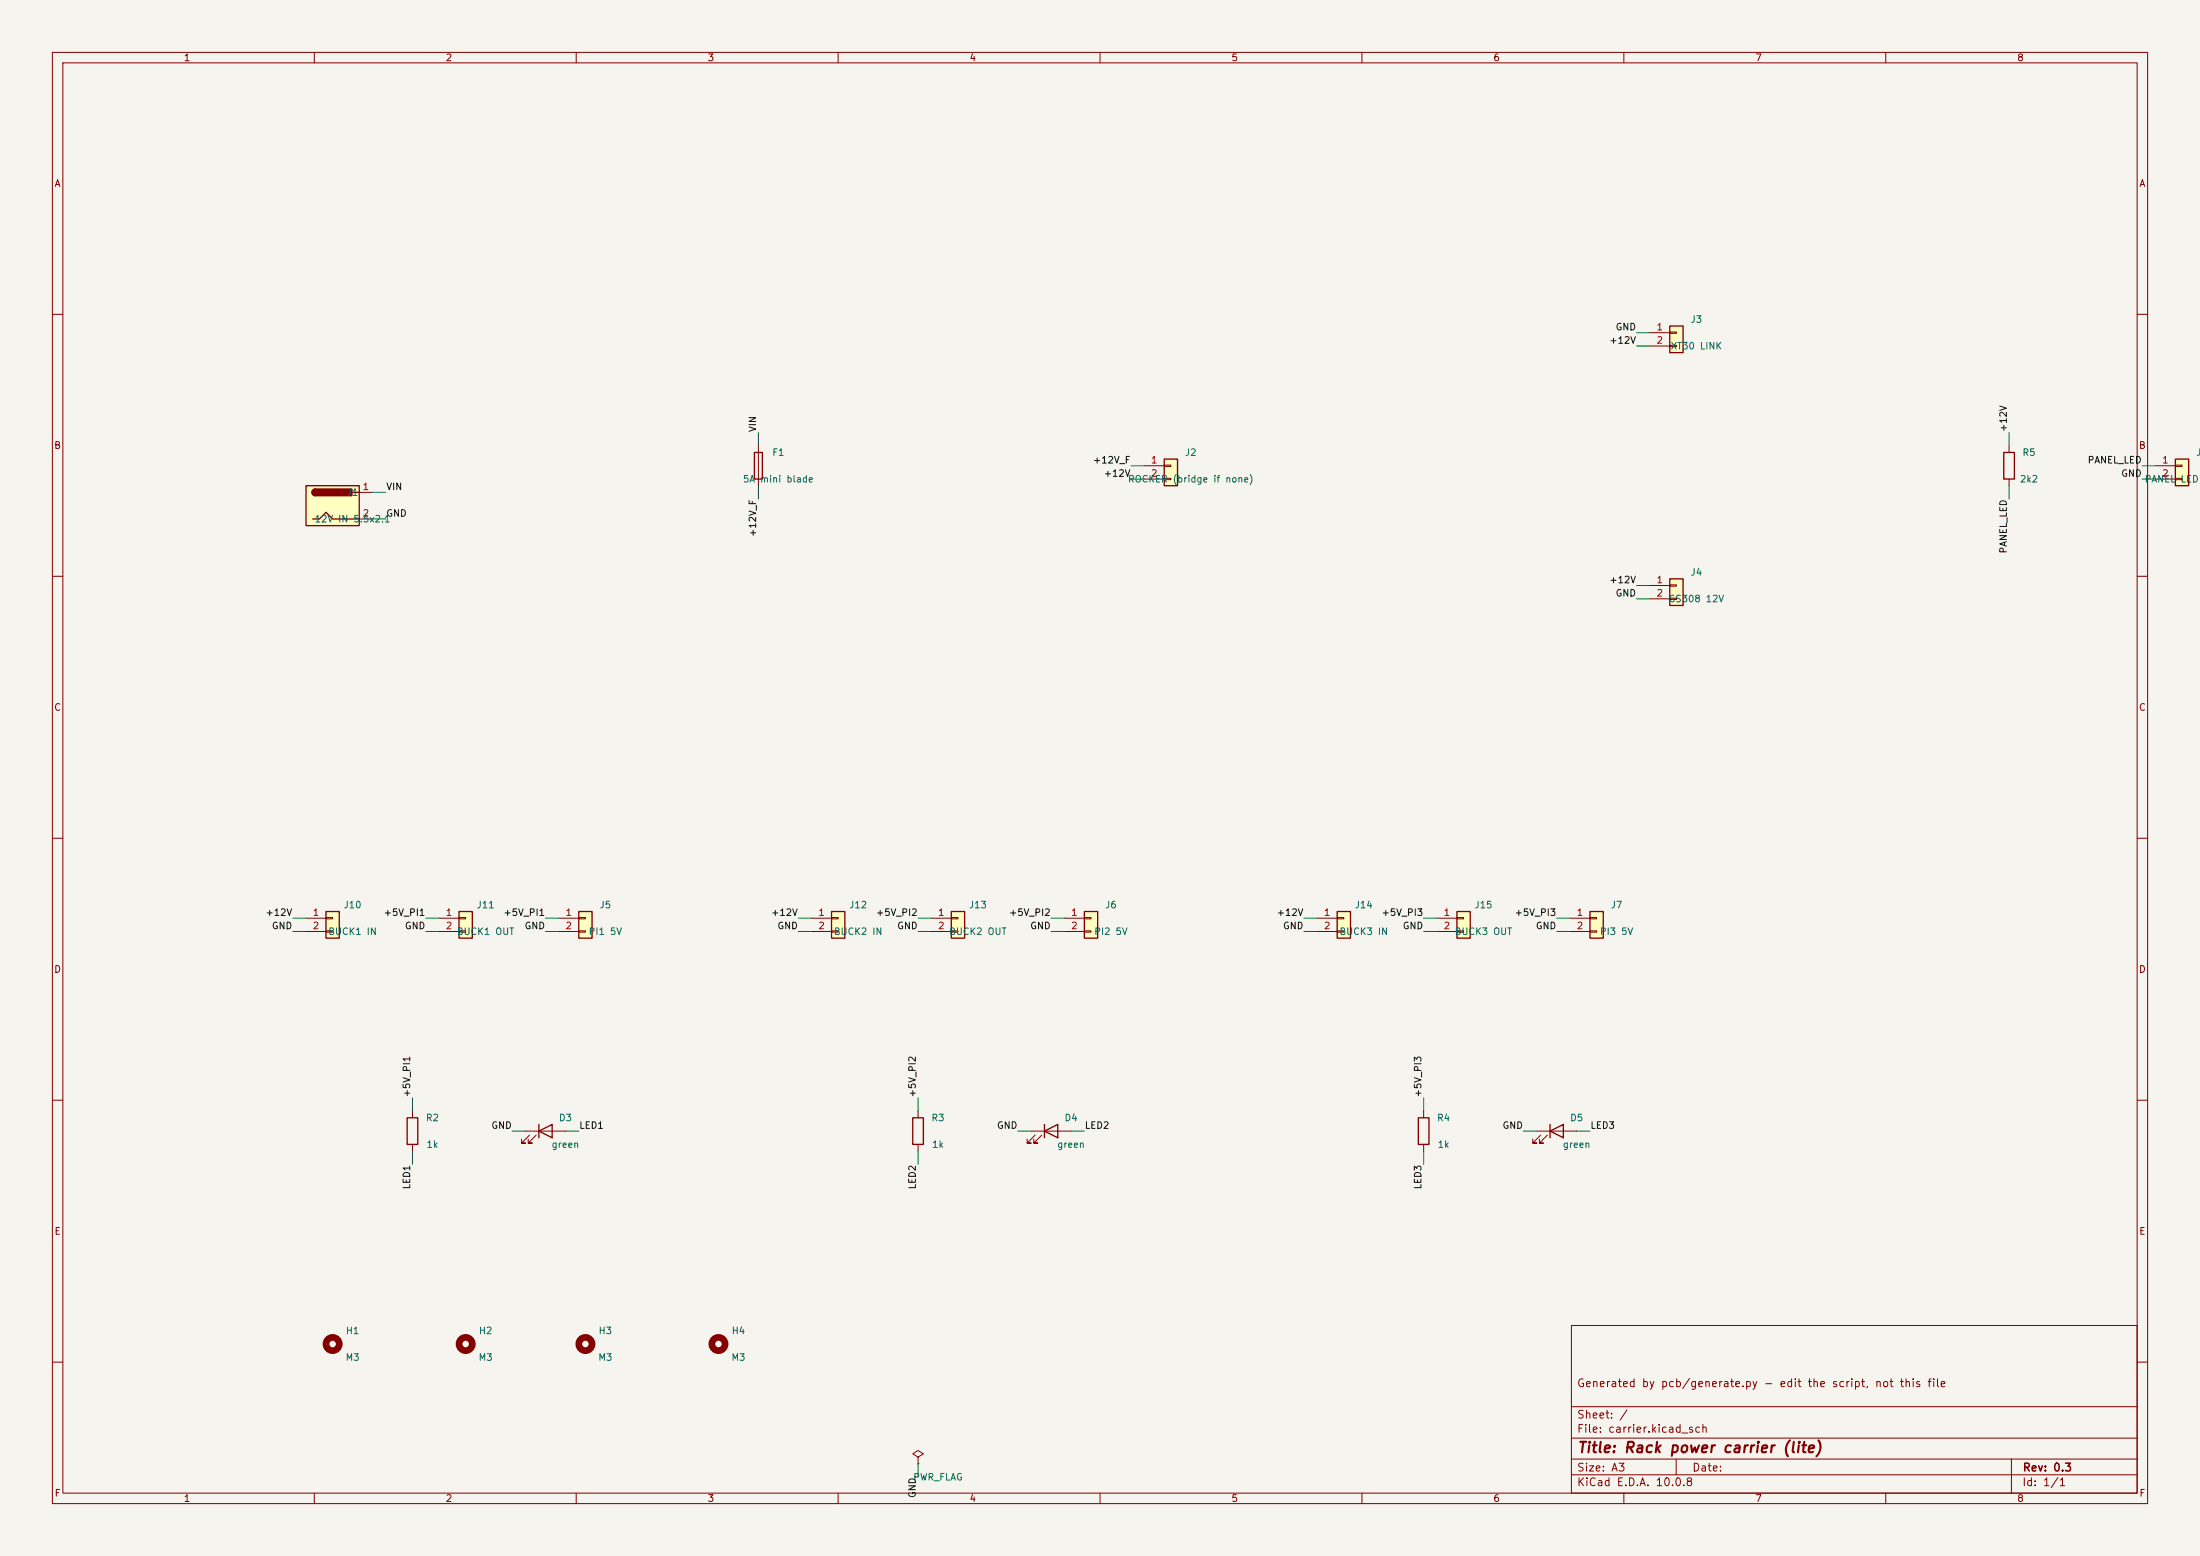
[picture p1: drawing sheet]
(kicad_sch
 (version 20230121)
 (generator eeschema)
 (paper A3)
 (title_block
  (title "Rack power carrier (lite)")
  (rev "0.3")
  (comment 1 "Generated by pcb/generate.py - edit the script, not this file"))
 (lib_symbols
  (symbol "Connector:Barrel_Jack"
   (pin_names
    (offset 1.016)) (in_bom yes) (on_board yes)
   (property "Reference" "J" (at 0 5.334 0) (effects (font (size 1.27 1.27))))
   (property "Value" "Barrel_Jack" (at 0 -5.08 0) (effects (font (size 1.27 1.27))))
   (property "Footprint" "" (at 1.27 -1.016 0) (effects hide (font (size 1.27 1.27))))
   (property "Datasheet" "~" (at 1.27 -1.016 0) (effects hide (font (size 1.27 1.27))))
   (symbol "Barrel_Jack_0_1"
    (rectangle (start -5.08 3.81) (end 5.08 -3.81) (stroke (width 0.254) (type default)) (fill (type background)))
    (arc (start -3.302 3.175) (mid -3.9343 2.54) (end -3.302 1.905) (stroke (width 0.254) (type default)) (fill (type none)))
    (arc (start -3.302 3.175) (mid -3.9343 2.54) (end -3.302 1.905) (stroke (width 0.254) (type default)) (fill (type outline)))
    (polyline (pts (xy 5.08 2.54) (xy 3.81 2.54)) (stroke (width 0.254) (type default)) (fill (type none)))
    (polyline (pts (xy -3.81 -2.54) (xy -2.54 -2.54) (xy -1.27 -1.27) (xy 0 -2.54) (xy 2.54 -2.54) (xy 5.08 -2.54)) (stroke (width 0.254) (type default)) (fill (type none)))
    (rectangle (start 3.683 3.175) (end -3.302 1.905) (stroke (width 0.254) (type default)) (fill (type outline))))
   (symbol "Barrel_Jack_1_1"
    (pin passive line (at 7.62 2.54 180) (length 2.54) (name "~" (effects (font (size 1.27 1.27)))) (number "1" (effects (font (size 1.27 1.27)))))
    (pin passive line (at 7.62 -2.54 180) (length 2.54) (name "~" (effects (font (size 1.27 1.27)))) (number "2" (effects (font (size 1.27 1.27)))))))
  (symbol "Device:Fuse"
   (pin_numbers hide)
   (pin_names
    (offset 0)) (in_bom yes) (on_board yes)
   (property "Reference" "F" (at 2.032 0 90) (effects (font (size 1.27 1.27))))
   (property "Value" "Fuse" (at -1.905 0 90) (effects (font (size 1.27 1.27))))
   (property "Footprint" "" (at -1.778 0 90) (effects hide (font (size 1.27 1.27))))
   (property "Datasheet" "~" (at 0 0 0) (effects hide (font (size 1.27 1.27))))
   (symbol "Fuse_0_1"
    (rectangle (start -0.762 -2.54) (end 0.762 2.54) (stroke (width 0.254) (type default)) (fill (type none)))
    (polyline (pts (xy 0 2.54) (xy 0 -2.54)) (stroke (width 0) (type default)) (fill (type none))))
   (symbol "Fuse_1_1"
    (pin passive line (at 0 3.81 270) (length 1.27) (name "~" (effects (font (size 1.27 1.27)))) (number "1" (effects (font (size 1.27 1.27)))))
    (pin passive line (at 0 -3.81 90) (length 1.27) (name "~" (effects (font (size 1.27 1.27)))) (number "2" (effects (font (size 1.27 1.27)))))))
  (symbol "Connector_Generic:Conn_01x02"
   (pin_names hide
    (offset 1.016)) (in_bom yes) (on_board yes)
   (property "Reference" "J" (at 0 2.54 0) (effects (font (size 1.27 1.27))))
   (property "Value" "Conn_01x02" (at 0 -5.08 0) (effects (font (size 1.27 1.27))))
   (property "Footprint" "" (at 0 0 0) (effects hide (font (size 1.27 1.27))))
   (property "Datasheet" "~" (at 0 0 0) (effects hide (font (size 1.27 1.27))))
   (symbol "Conn_01x02_1_1"
    (rectangle (start -1.27 -2.413) (end 0 -2.667) (stroke (width 0.1524) (type default)) (fill (type none)))
    (rectangle (start -1.27 0.127) (end 0 -0.127) (stroke (width 0.1524) (type default)) (fill (type none)))
    (rectangle (start -1.27 1.27) (end 1.27 -3.81) (stroke (width 0.254) (type default)) (fill (type background)))
    (pin passive line (at -5.08 0 0) (length 3.81) (name "Pin_1" (effects (font (size 1.27 1.27)))) (number "1" (effects (font (size 1.27 1.27)))))
    (pin passive line (at -5.08 -2.54 0) (length 3.81) (name "Pin_2" (effects (font (size 1.27 1.27)))) (number "2" (effects (font (size 1.27 1.27)))))))
  (symbol "Mechanical:MountingHole"
   (pin_names
    (offset 1.016)) (in_bom yes) (on_board yes)
   (property "Reference" "H" (at 0 5.08 0) (effects (font (size 1.27 1.27))))
   (property "Value" "MountingHole" (at 0 3.175 0) (effects (font (size 1.27 1.27))))
   (property "Footprint" "" (at 0 0 0) (effects hide (font (size 1.27 1.27))))
   (property "Datasheet" "~" (at 0 0 0) (effects hide (font (size 1.27 1.27))))
   (symbol "MountingHole_0_1"
    (circle (center 0 0) (radius 1.27) (stroke (width 1.27) (type default)) (fill (type none)))))
  (symbol "Device:R"
   (pin_numbers hide)
   (pin_names
    (offset 0)) (in_bom yes) (on_board yes)
   (property "Reference" "R" (at 2.032 0 90) (effects (font (size 1.27 1.27))))
   (property "Value" "R" (at 0 0 90) (effects (font (size 1.27 1.27))))
   (property "Footprint" "" (at -1.778 0 90) (effects hide (font (size 1.27 1.27))))
   (property "Datasheet" "~" (at 0 0 0) (effects hide (font (size 1.27 1.27))))
   (symbol "R_0_1"
    (rectangle (start -1.016 -2.54) (end 1.016 2.54) (stroke (width 0.254) (type default)) (fill (type none))))
   (symbol "R_1_1"
    (pin passive line (at 0 3.81 270) (length 1.27) (name "~" (effects (font (size 1.27 1.27)))) (number "1" (effects (font (size 1.27 1.27)))))
    (pin passive line (at 0 -3.81 90) (length 1.27) (name "~" (effects (font (size 1.27 1.27)))) (number "2" (effects (font (size 1.27 1.27)))))))
  (symbol "power:PWR_FLAG"
   (power)
   (pin_numbers hide)
   (pin_names hide
    (offset 0)) (in_bom yes) (on_board yes)
   (property "Reference" "#FLG" (at 0 1.905 0) (effects hide (font (size 1.27 1.27))))
   (property "Value" "PWR_FLAG" (at 0 3.81 0) (effects (font (size 1.27 1.27))))
   (property "Footprint" "" (at 0 0 0) (effects hide (font (size 1.27 1.27))))
   (property "Datasheet" "~" (at 0 0 0) (effects hide (font (size 1.27 1.27))))
   (symbol "PWR_FLAG_0_0"
    (pin power_out line (at 0 0 90) (length 0) (name "pwr" (effects (font (size 1.27 1.27)))) (number "1" (effects (font (size 1.27 1.27))))))
   (symbol "PWR_FLAG_0_1"
    (polyline (pts (xy 0 0) (xy 0 1.27) (xy -1.016 1.905) (xy 0 2.54) (xy 1.016 1.905) (xy 0 1.27)) (stroke (width 0) (type default)) (fill (type none)))))
  (symbol "Device:LED"
   (pin_numbers hide)
   (pin_names hide
    (offset 1.016)) (in_bom yes) (on_board yes)
   (property "Reference" "D" (at 0 2.54 0) (effects (font (size 1.27 1.27))))
   (property "Value" "LED" (at 0 -2.54 0) (effects (font (size 1.27 1.27))))
   (property "Footprint" "" (at 0 0 0) (effects hide (font (size 1.27 1.27))))
   (property "Datasheet" "~" (at 0 0 0) (effects hide (font (size 1.27 1.27))))
   (symbol "LED_0_1"
    (polyline (pts (xy -1.27 -1.27) (xy -1.27 1.27)) (stroke (width 0.254) (type default)) (fill (type none)))
    (polyline (pts (xy -1.27 0) (xy 1.27 0)) (stroke (width 0) (type default)) (fill (type none)))
    (polyline (pts (xy 1.27 -1.27) (xy 1.27 1.27) (xy -1.27 0) (xy 1.27 -1.27)) (stroke (width 0.254) (type default)) (fill (type none)))
    (polyline (pts (xy -3.048 -0.762) (xy -4.572 -2.286) (xy -3.81 -2.286) (xy -4.572 -2.286) (xy -4.572 -1.524)) (stroke (width 0) (type default)) (fill (type none)))
    (polyline (pts (xy -1.778 -0.762) (xy -3.302 -2.286) (xy -2.54 -2.286) (xy -3.302 -2.286) (xy -3.302 -1.524)) (stroke (width 0) (type default)) (fill (type none))))
   (symbol "LED_1_1"
    (pin passive line (at -3.81 0 0) (length 2.54) (name "K" (effects (font (size 1.27 1.27)))) (number "1" (effects (font (size 1.27 1.27)))))
    (pin passive line (at 3.81 0 180) (length 2.54) (name "A" (effects (font (size 1.27 1.27)))) (number "2" (effects (font (size 1.27 1.27))))))))
 (symbol
  (lib_id "Connector:Barrel_Jack") (at 63.5 96.52 0) (unit 1) (in_bom yes) (on_board yes) (dnp no)
  (property "Reference" "J1" (at 67.31 93.97999999999999 0) (effects (font (size 1.27 1.27))))
  (property "Value" "12V IN 5.5x2.1" (at 67.31 99.06 0) (effects (font (size 1.27 1.27))))
  (property "Footprint" "Connector_BarrelJack:BarrelJack_CUI_PJ-063AH_Horizontal" (at 63.5 101.6 0) (effects hide (font (size 1.27 1.27))))
  (property "Datasheet" "~" (at 63.5 104.14 0) (effects hide (font (size 1.27 1.27)))) (pin "1") (pin "2"))
 (wire (pts (xy 71.12 93.98) (xy 73.66 93.98)) (stroke (width 0) (type default)))
 (label "VIN" (at 73.66 93.98 0) (fields_autoplaced) (effects (font (size 1.27 1.27)) (justify left bottom)))
 (wire (pts (xy 71.12 99.06) (xy 73.66 99.06)) (stroke (width 0) (type default)))
 (label "GND" (at 73.66 99.06 0) (fields_autoplaced) (effects (font (size 1.27 1.27)) (justify left bottom)))
 (symbol
  (lib_id "Device:Fuse") (at 144.78 88.9 0) (unit 1) (in_bom yes) (on_board yes) (dnp no)
  (property "Reference" "F1" (at 148.59 86.36 0) (effects (font (size 1.27 1.27))))
  (property "Value" "5A mini blade" (at 148.59 91.44000000000001 0) (effects (font (size 1.27 1.27))))
  (property "Footprint" "Fuse:Fuseholder_Blade_Mini_Keystone_3568" (at 144.78 93.98 0) (effects hide (font (size 1.27 1.27))))
  (property "Datasheet" "~" (at 144.78 96.52000000000001 0) (effects hide (font (size 1.27 1.27)))) (pin "1") (pin "2"))
 (wire (pts (xy 144.78 85.09) (xy 144.78 82.55)) (stroke (width 0) (type default)))
 (label "VIN" (at 144.78 82.55 90) (fields_autoplaced) (effects (font (size 1.27 1.27)) (justify left bottom)))
 (wire (pts (xy 144.78 92.71) (xy 144.78 95.25)) (stroke (width 0) (type default)))
 (label "+12V_F" (at 144.78 95.25 270) (fields_autoplaced) (effects (font (size 1.27 1.27)) (justify right bottom)))
 (symbol
  (lib_id "Connector_Generic:Conn_01x02") (at 223.52 88.9 0) (unit 1) (in_bom yes) (on_board yes) (dnp no)
  (property "Reference" "J2" (at 227.33 86.36 0) (effects (font (size 1.27 1.27))))
  (property "Value" "ROCKER (bridge if none)" (at 227.33 91.44000000000001 0) (effects (font (size 1.27 1.27))))
  (property "Footprint" "Connector_JST:JST_VH_B2P-VH_1x02_P3.96mm_Vertical" (at 223.52 93.98 0) (effects hide (font (size 1.27 1.27))))
  (property "Datasheet" "~" (at 223.52 96.52000000000001 0) (effects hide (font (size 1.27 1.27)))) (pin "1") (pin "2"))
 (wire (pts (xy 218.44 88.9) (xy 215.9 88.9)) (stroke (width 0) (type default)))
 (label "+12V_F" (at 215.9 88.9 180) (fields_autoplaced) (effects (font (size 1.27 1.27)) (justify right bottom)))
 (wire (pts (xy 218.44 91.44) (xy 215.9 91.44)) (stroke (width 0) (type default)))
 (label "+12V" (at 215.9 91.44 180) (fields_autoplaced) (effects (font (size 1.27 1.27)) (justify right bottom)))
 (symbol
  (lib_id "Connector_Generic:Conn_01x02") (at 320.04 63.5 0) (unit 1) (in_bom yes) (on_board yes) (dnp no)
  (property "Reference" "J3" (at 323.85 60.96 0) (effects (font (size 1.27 1.27))))
  (property "Value" "XT30 LINK" (at 323.85 66.04 0) (effects (font (size 1.27 1.27))))
  (property "Footprint" "Connector_AMASS:AMASS_XT30PW-F_1x02_P2.50mm_Horizontal" (at 320.04 68.58 0) (effects hide (font (size 1.27 1.27))))
  (property "Datasheet" "~" (at 320.04 71.12 0) (effects hide (font (size 1.27 1.27)))) (pin "1") (pin "2"))
 (wire (pts (xy 314.96 63.5) (xy 312.42 63.5)) (stroke (width 0) (type default)))
 (label "GND" (at 312.42 63.5 180) (fields_autoplaced) (effects (font (size 1.27 1.27)) (justify right bottom)))
 (wire (pts (xy 314.96 66.04) (xy 312.42 66.04)) (stroke (width 0) (type default)))
 (label "+12V" (at 312.42 66.04 180) (fields_autoplaced) (effects (font (size 1.27 1.27)) (justify right bottom)))
 (symbol
  (lib_id "Connector_Generic:Conn_01x02") (at 320.04 111.76 0) (unit 1) (in_bom yes) (on_board yes) (dnp no)
  (property "Reference" "J4" (at 323.85 109.22 0) (effects (font (size 1.27 1.27))))
  (property "Value" "GS308 12V" (at 323.85 114.30000000000001 0) (effects (font (size 1.27 1.27))))
  (property "Footprint" "TerminalBlock_Phoenix:TerminalBlock_Phoenix_MKDS-1,5-2-5.08_1x02_P5.08mm_Horizontal" (at 320.04 116.84 0) (effects hide (font (size 1.27 1.27))))
  (property "Datasheet" "~" (at 320.04 119.38000000000001 0) (effects hide (font (size 1.27 1.27)))) (pin "1") (pin "2"))
 (wire (pts (xy 314.96 111.76) (xy 312.42 111.76)) (stroke (width 0) (type default)))
 (label "+12V" (at 312.42 111.76 180) (fields_autoplaced) (effects (font (size 1.27 1.27)) (justify right bottom)))
 (wire (pts (xy 314.96 114.3) (xy 312.42 114.3)) (stroke (width 0) (type default)))
 (label "GND" (at 312.42 114.3 180) (fields_autoplaced) (effects (font (size 1.27 1.27)) (justify right bottom)))
 (symbol
  (lib_id "Mechanical:MountingHole") (at 63.5 256.54 0) (unit 1) (in_bom no) (on_board yes) (dnp no)
  (property "Reference" "H1" (at 67.31 254.00000000000003 0) (effects (font (size 1.27 1.27))))
  (property "Value" "M3" (at 67.31 259.08000000000004 0) (effects (font (size 1.27 1.27))))
  (property "Footprint" "MountingHole:MountingHole_3.2mm_M3" (at 63.5 261.62 0) (effects hide (font (size 1.27 1.27))))
  (property "Datasheet" "~" (at 63.5 264.16 0) (effects hide (font (size 1.27 1.27)))))
 (symbol
  (lib_id "Mechanical:MountingHole") (at 88.9 256.54 0) (unit 1) (in_bom no) (on_board yes) (dnp no)
  (property "Reference" "H2" (at 92.71000000000001 254.00000000000003 0) (effects (font (size 1.27 1.27))))
  (property "Value" "M3" (at 92.71000000000001 259.08000000000004 0) (effects (font (size 1.27 1.27))))
  (property "Footprint" "MountingHole:MountingHole_3.2mm_M3" (at 88.9 261.62 0) (effects hide (font (size 1.27 1.27))))
  (property "Datasheet" "~" (at 88.9 264.16 0) (effects hide (font (size 1.27 1.27)))))
 (symbol
  (lib_id "Mechanical:MountingHole") (at 111.76 256.54 0) (unit 1) (in_bom no) (on_board yes) (dnp no)
  (property "Reference" "H3" (at 115.57000000000001 254.00000000000003 0) (effects (font (size 1.27 1.27))))
  (property "Value" "M3" (at 115.57000000000001 259.08000000000004 0) (effects (font (size 1.27 1.27))))
  (property "Footprint" "MountingHole:MountingHole_3.2mm_M3" (at 111.76 261.62 0) (effects hide (font (size 1.27 1.27))))
  (property "Datasheet" "~" (at 111.76 264.16 0) (effects hide (font (size 1.27 1.27)))))
 (symbol
  (lib_id "Mechanical:MountingHole") (at 137.16 256.54 0) (unit 1) (in_bom no) (on_board yes) (dnp no)
  (property "Reference" "H4" (at 140.97 254.00000000000003 0) (effects (font (size 1.27 1.27))))
  (property "Value" "M3" (at 140.97 259.08000000000004 0) (effects (font (size 1.27 1.27))))
  (property "Footprint" "MountingHole:MountingHole_3.2mm_M3" (at 137.16 261.62 0) (effects hide (font (size 1.27 1.27))))
  (property "Datasheet" "~" (at 137.16 264.16 0) (effects hide (font (size 1.27 1.27)))))
 (symbol
  (lib_id "Device:R") (at 383.54 88.9 0) (unit 1) (in_bom yes) (on_board yes) (dnp no)
  (property "Reference" "R5" (at 387.35 86.36 0) (effects (font (size 1.27 1.27))))
  (property "Value" "2k2" (at 387.35 91.44000000000001 0) (effects (font (size 1.27 1.27))))
  (property "Footprint" "Resistor_SMD:R_0805_2012Metric" (at 383.54 93.98 0) (effects hide (font (size 1.27 1.27))))
  (property "Datasheet" "~" (at 383.54 96.52000000000001 0) (effects hide (font (size 1.27 1.27)))) (pin "1") (pin "2"))
 (wire (pts (xy 383.54 85.09) (xy 383.54 82.55)) (stroke (width 0) (type default)))
 (label "+12V" (at 383.54 82.55 90) (fields_autoplaced) (effects (font (size 1.27 1.27)) (justify left bottom)))
 (wire (pts (xy 383.54 92.71) (xy 383.54 95.25)) (stroke (width 0) (type default)))
 (label "PANEL_LED" (at 383.54 95.25 270) (fields_autoplaced) (effects (font (size 1.27 1.27)) (justify right bottom)))
 (symbol
  (lib_id "Connector_Generic:Conn_01x02") (at 416.56 88.9 0) (unit 1) (in_bom yes) (on_board yes) (dnp no)
  (property "Reference" "J8" (at 420.37 86.36 0) (effects (font (size 1.27 1.27))))
  (property "Value" "PANEL LED (1=A 2=K)" (at 420.37 91.44000000000001 0) (effects (font (size 1.27 1.27))))
  (property "Footprint" "Connector_JST:JST_PH_B2B-PH-K_1x02_P2.00mm_Vertical" (at 416.56 93.98 0) (effects hide (font (size 1.27 1.27))))
  (property "Datasheet" "~" (at 416.56 96.52000000000001 0) (effects hide (font (size 1.27 1.27)))) (pin "1") (pin "2"))
 (wire (pts (xy 411.48 88.9) (xy 408.94 88.9)) (stroke (width 0) (type default)))
 (label "PANEL_LED" (at 408.94 88.9 180) (fields_autoplaced) (effects (font (size 1.27 1.27)) (justify right bottom)))
 (wire (pts (xy 411.48 91.44) (xy 408.94 91.44)) (stroke (width 0) (type default)))
 (label "GND" (at 408.94 91.44 180) (fields_autoplaced) (effects (font (size 1.27 1.27)) (justify right bottom)))
 (symbol
  (lib_id "power:PWR_FLAG") (at 175.26 279.4 0) (unit 1) (in_bom no) (on_board no) (dnp no)
  (property "Reference" "#FLG01" (at 179.07 276.85999999999996 0) (effects hide (font (size 1.27 1.27))))
  (property "Value" "PWR_FLAG" (at 179.07 281.94 0) (effects (font (size 1.27 1.27))))
  (property "Footprint" "" (at 175.26 284.47999999999996 0) (effects hide (font (size 1.27 1.27))))
  (property "Datasheet" "~" (at 175.26 287.02 0) (effects hide (font (size 1.27 1.27)))) (pin "1"))
 (wire (pts (xy 175.26 279.4) (xy 175.26 281.94)) (stroke (width 0) (type default)))
 (label "GND" (at 175.26 281.94 270) (fields_autoplaced) (effects (font (size 1.27 1.27)) (justify right bottom)))
 (symbol
  (lib_id "Connector_Generic:Conn_01x02") (at 63.5 175.26 0) (unit 1) (in_bom no) (on_board yes) (dnp no)
  (property "Reference" "J10" (at 67.31 172.72 0) (effects (font (size 1.27 1.27))))
  (property "Value" "BUCK1 IN" (at 67.31 177.79999999999998 0) (effects (font (size 1.27 1.27))))
  (property "Footprint" "Connector_Wire:SolderWire-0.5sqmm_1x02_P4.6mm_D0.9mm_OD2.1mm" (at 63.5 180.34 0) (effects hide (font (size 1.27 1.27))))
  (property "Datasheet" "~" (at 63.5 182.88 0) (effects hide (font (size 1.27 1.27)))) (pin "1") (pin "2"))
 (wire (pts (xy 58.42 175.26) (xy 55.88 175.26)) (stroke (width 0) (type default)))
 (label "+12V" (at 55.88 175.26 180) (fields_autoplaced) (effects (font (size 1.27 1.27)) (justify right bottom)))
 (wire (pts (xy 58.42 177.8) (xy 55.88 177.8)) (stroke (width 0) (type default)))
 (label "GND" (at 55.88 177.8 180) (fields_autoplaced) (effects (font (size 1.27 1.27)) (justify right bottom)))
 (symbol
  (lib_id "Connector_Generic:Conn_01x02") (at 88.9 175.26 0) (unit 1) (in_bom no) (on_board yes) (dnp no)
  (property "Reference" "J11" (at 92.71000000000001 172.72 0) (effects (font (size 1.27 1.27))))
  (property "Value" "BUCK1 OUT" (at 92.71000000000001 177.79999999999998 0) (effects (font (size 1.27 1.27))))
  (property "Footprint" "Connector_Wire:SolderWire-0.5sqmm_1x02_P4.6mm_D0.9mm_OD2.1mm" (at 88.9 180.34 0) (effects hide (font (size 1.27 1.27))))
  (property "Datasheet" "~" (at 88.9 182.88 0) (effects hide (font (size 1.27 1.27)))) (pin "1") (pin "2"))
 (wire (pts (xy 83.82 175.26) (xy 81.28 175.26)) (stroke (width 0) (type default)))
 (label "+5V_PI1" (at 81.28 175.26 180) (fields_autoplaced) (effects (font (size 1.27 1.27)) (justify right bottom)))
 (wire (pts (xy 83.82 177.8) (xy 81.28 177.8)) (stroke (width 0) (type default)))
 (label "GND" (at 81.28 177.8 180) (fields_autoplaced) (effects (font (size 1.27 1.27)) (justify right bottom)))
 (symbol
  (lib_id "Connector_Generic:Conn_01x02") (at 111.76 175.26 0) (unit 1) (in_bom yes) (on_board yes) (dnp no)
  (property "Reference" "J5" (at 115.57000000000001 172.72 0) (effects (font (size 1.27 1.27))))
  (property "Value" "PI1 5V" (at 115.57000000000001 177.79999999999998 0) (effects (font (size 1.27 1.27))))
  (property "Footprint" "TerminalBlock_Phoenix:TerminalBlock_Phoenix_MKDS-1,5-2-5.08_1x02_P5.08mm_Horizontal" (at 111.76 180.34 0) (effects hide (font (size 1.27 1.27))))
  (property "Datasheet" "~" (at 111.76 182.88 0) (effects hide (font (size 1.27 1.27)))) (pin "1") (pin "2"))
 (wire (pts (xy 106.68 175.26) (xy 104.14 175.26)) (stroke (width 0) (type default)))
 (label "+5V_PI1" (at 104.14 175.26 180) (fields_autoplaced) (effects (font (size 1.27 1.27)) (justify right bottom)))
 (wire (pts (xy 106.68 177.8) (xy 104.14 177.8)) (stroke (width 0) (type default)))
 (label "GND" (at 104.14 177.8 180) (fields_autoplaced) (effects (font (size 1.27 1.27)) (justify right bottom)))
 (symbol
  (lib_id "Device:R") (at 78.74 215.9 0) (unit 1) (in_bom yes) (on_board yes) (dnp no)
  (property "Reference" "R2" (at 82.55 213.36 0) (effects (font (size 1.27 1.27))))
  (property "Value" "1k" (at 82.55 218.44 0) (effects (font (size 1.27 1.27))))
  (property "Footprint" "Resistor_SMD:R_0805_2012Metric" (at 78.74 220.98000000000002 0) (effects hide (font (size 1.27 1.27))))
  (property "Datasheet" "~" (at 78.74 223.52 0) (effects hide (font (size 1.27 1.27)))) (pin "1") (pin "2"))
 (wire (pts (xy 78.74 212.09) (xy 78.74 209.55)) (stroke (width 0) (type default)))
 (label "+5V_PI1" (at 78.74 209.55 90) (fields_autoplaced) (effects (font (size 1.27 1.27)) (justify left bottom)))
 (wire (pts (xy 78.74 219.71) (xy 78.74 222.25)) (stroke (width 0) (type default)))
 (label "LED1" (at 78.74 222.25 270) (fields_autoplaced) (effects (font (size 1.27 1.27)) (justify right bottom)))
 (symbol
  (lib_id "Device:LED") (at 104.14 215.9 0) (unit 1) (in_bom yes) (on_board yes) (dnp no)
  (property "Reference" "D3" (at 107.95 213.36 0) (effects (font (size 1.27 1.27))))
  (property "Value" "green" (at 107.95 218.44 0) (effects (font (size 1.27 1.27))))
  (property "Footprint" "LED_SMD:LED_0805_2012Metric" (at 104.14 220.98000000000002 0) (effects hide (font (size 1.27 1.27))))
  (property "Datasheet" "~" (at 104.14 223.52 0) (effects hide (font (size 1.27 1.27)))) (pin "1") (pin "2"))
 (wire (pts (xy 100.33 215.9) (xy 97.79 215.9)) (stroke (width 0) (type default)))
 (label "GND" (at 97.79 215.9 180) (fields_autoplaced) (effects (font (size 1.27 1.27)) (justify right bottom)))
 (wire (pts (xy 107.95 215.9) (xy 110.49 215.9)) (stroke (width 0) (type default)))
 (label "LED1" (at 110.49 215.9 0) (fields_autoplaced) (effects (font (size 1.27 1.27)) (justify left bottom)))
 (symbol
  (lib_id "Connector_Generic:Conn_01x02") (at 160.02 175.26 0) (unit 1) (in_bom no) (on_board yes) (dnp no)
  (property "Reference" "J12" (at 163.83 172.72 0) (effects (font (size 1.27 1.27))))
  (property "Value" "BUCK2 IN" (at 163.83 177.79999999999998 0) (effects (font (size 1.27 1.27))))
  (property "Footprint" "Connector_Wire:SolderWire-0.5sqmm_1x02_P4.6mm_D0.9mm_OD2.1mm" (at 160.02 180.34 0) (effects hide (font (size 1.27 1.27))))
  (property "Datasheet" "~" (at 160.02 182.88 0) (effects hide (font (size 1.27 1.27)))) (pin "1") (pin "2"))
 (wire (pts (xy 154.94 175.26) (xy 152.4 175.26)) (stroke (width 0) (type default)))
 (label "+12V" (at 152.4 175.26 180) (fields_autoplaced) (effects (font (size 1.27 1.27)) (justify right bottom)))
 (wire (pts (xy 154.94 177.8) (xy 152.4 177.8)) (stroke (width 0) (type default)))
 (label "GND" (at 152.4 177.8 180) (fields_autoplaced) (effects (font (size 1.27 1.27)) (justify right bottom)))
 (symbol
  (lib_id "Connector_Generic:Conn_01x02") (at 182.88 175.26 0) (unit 1) (in_bom no) (on_board yes) (dnp no)
  (property "Reference" "J13" (at 186.69 172.72 0) (effects (font (size 1.27 1.27))))
  (property "Value" "BUCK2 OUT" (at 186.69 177.79999999999998 0) (effects (font (size 1.27 1.27))))
  (property "Footprint" "Connector_Wire:SolderWire-0.5sqmm_1x02_P4.6mm_D0.9mm_OD2.1mm" (at 182.88 180.34 0) (effects hide (font (size 1.27 1.27))))
  (property "Datasheet" "~" (at 182.88 182.88 0) (effects hide (font (size 1.27 1.27)))) (pin "1") (pin "2"))
 (wire (pts (xy 177.8 175.26) (xy 175.26 175.26)) (stroke (width 0) (type default)))
 (label "+5V_PI2" (at 175.26 175.26 180) (fields_autoplaced) (effects (font (size 1.27 1.27)) (justify right bottom)))
 (wire (pts (xy 177.8 177.8) (xy 175.26 177.8)) (stroke (width 0) (type default)))
 (label "GND" (at 175.26 177.8 180) (fields_autoplaced) (effects (font (size 1.27 1.27)) (justify right bottom)))
 (symbol
  (lib_id "Connector_Generic:Conn_01x02") (at 208.28 175.26 0) (unit 1) (in_bom yes) (on_board yes) (dnp no)
  (property "Reference" "J6" (at 212.09 172.72 0) (effects (font (size 1.27 1.27))))
  (property "Value" "PI2 5V" (at 212.09 177.79999999999998 0) (effects (font (size 1.27 1.27))))
  (property "Footprint" "TerminalBlock_Phoenix:TerminalBlock_Phoenix_MKDS-1,5-2-5.08_1x02_P5.08mm_Horizontal" (at 208.28 180.34 0) (effects hide (font (size 1.27 1.27))))
  (property "Datasheet" "~" (at 208.28 182.88 0) (effects hide (font (size 1.27 1.27)))) (pin "1") (pin "2"))
 (wire (pts (xy 203.2 175.26) (xy 200.66 175.26)) (stroke (width 0) (type default)))
 (label "+5V_PI2" (at 200.66 175.26 180) (fields_autoplaced) (effects (font (size 1.27 1.27)) (justify right bottom)))
 (wire (pts (xy 203.2 177.8) (xy 200.66 177.8)) (stroke (width 0) (type default)))
 (label "GND" (at 200.66 177.8 180) (fields_autoplaced) (effects (font (size 1.27 1.27)) (justify right bottom)))
 (symbol
  (lib_id "Device:R") (at 175.26 215.9 0) (unit 1) (in_bom yes) (on_board yes) (dnp no)
  (property "Reference" "R3" (at 179.07 213.36 0) (effects (font (size 1.27 1.27))))
  (property "Value" "1k" (at 179.07 218.44 0) (effects (font (size 1.27 1.27))))
  (property "Footprint" "Resistor_SMD:R_0805_2012Metric" (at 175.26 220.98000000000002 0) (effects hide (font (size 1.27 1.27))))
  (property "Datasheet" "~" (at 175.26 223.52 0) (effects hide (font (size 1.27 1.27)))) (pin "1") (pin "2"))
 (wire (pts (xy 175.26 212.09) (xy 175.26 209.55)) (stroke (width 0) (type default)))
 (label "+5V_PI2" (at 175.26 209.55 90) (fields_autoplaced) (effects (font (size 1.27 1.27)) (justify left bottom)))
 (wire (pts (xy 175.26 219.71) (xy 175.26 222.25)) (stroke (width 0) (type default)))
 (label "LED2" (at 175.26 222.25 270) (fields_autoplaced) (effects (font (size 1.27 1.27)) (justify right bottom)))
 (symbol
  (lib_id "Device:LED") (at 200.66 215.9 0) (unit 1) (in_bom yes) (on_board yes) (dnp no)
  (property "Reference" "D4" (at 204.47 213.36 0) (effects (font (size 1.27 1.27))))
  (property "Value" "green" (at 204.47 218.44 0) (effects (font (size 1.27 1.27))))
  (property "Footprint" "LED_SMD:LED_0805_2012Metric" (at 200.66 220.98000000000002 0) (effects hide (font (size 1.27 1.27))))
  (property "Datasheet" "~" (at 200.66 223.52 0) (effects hide (font (size 1.27 1.27)))) (pin "1") (pin "2"))
 (wire (pts (xy 196.85 215.9) (xy 194.31 215.9)) (stroke (width 0) (type default)))
 (label "GND" (at 194.31 215.9 180) (fields_autoplaced) (effects (font (size 1.27 1.27)) (justify right bottom)))
 (wire (pts (xy 204.47 215.9) (xy 207.01 215.9)) (stroke (width 0) (type default)))
 (label "LED2" (at 207.01 215.9 0) (fields_autoplaced) (effects (font (size 1.27 1.27)) (justify left bottom)))
 (symbol
  (lib_id "Connector_Generic:Conn_01x02") (at 256.54 175.26 0) (unit 1) (in_bom no) (on_board yes) (dnp no)
  (property "Reference" "J14" (at 260.35 172.72 0) (effects (font (size 1.27 1.27))))
  (property "Value" "BUCK3 IN" (at 260.35 177.79999999999998 0) (effects (font (size 1.27 1.27))))
  (property "Footprint" "Connector_Wire:SolderWire-0.5sqmm_1x02_P4.6mm_D0.9mm_OD2.1mm" (at 256.54 180.34 0) (effects hide (font (size 1.27 1.27))))
  (property "Datasheet" "~" (at 256.54 182.88 0) (effects hide (font (size 1.27 1.27)))) (pin "1") (pin "2"))
 (wire (pts (xy 251.46 175.26) (xy 248.92 175.26)) (stroke (width 0) (type default)))
 (label "+12V" (at 248.92 175.26 180) (fields_autoplaced) (effects (font (size 1.27 1.27)) (justify right bottom)))
 (wire (pts (xy 251.46 177.8) (xy 248.92 177.8)) (stroke (width 0) (type default)))
 (label "GND" (at 248.92 177.8 180) (fields_autoplaced) (effects (font (size 1.27 1.27)) (justify right bottom)))
 (symbol
  (lib_id "Connector_Generic:Conn_01x02") (at 279.4 175.26 0) (unit 1) (in_bom no) (on_board yes) (dnp no)
  (property "Reference" "J15" (at 283.21 172.72 0) (effects (font (size 1.27 1.27))))
  (property "Value" "BUCK3 OUT" (at 283.21 177.79999999999998 0) (effects (font (size 1.27 1.27))))
  (property "Footprint" "Connector_Wire:SolderWire-0.5sqmm_1x02_P4.6mm_D0.9mm_OD2.1mm" (at 279.4 180.34 0) (effects hide (font (size 1.27 1.27))))
  (property "Datasheet" "~" (at 279.4 182.88 0) (effects hide (font (size 1.27 1.27)))) (pin "1") (pin "2"))
 (wire (pts (xy 274.32 175.26) (xy 271.78 175.26)) (stroke (width 0) (type default)))
 (label "+5V_PI3" (at 271.78 175.26 180) (fields_autoplaced) (effects (font (size 1.27 1.27)) (justify right bottom)))
 (wire (pts (xy 274.32 177.8) (xy 271.78 177.8)) (stroke (width 0) (type default)))
 (label "GND" (at 271.78 177.8 180) (fields_autoplaced) (effects (font (size 1.27 1.27)) (justify right bottom)))
 (symbol
  (lib_id "Connector_Generic:Conn_01x02") (at 304.8 175.26 0) (unit 1) (in_bom yes) (on_board yes) (dnp no)
  (property "Reference" "J7" (at 308.61 172.72 0) (effects (font (size 1.27 1.27))))
  (property "Value" "PI3 5V" (at 308.61 177.79999999999998 0) (effects (font (size 1.27 1.27))))
  (property "Footprint" "TerminalBlock_Phoenix:TerminalBlock_Phoenix_MKDS-1,5-2-5.08_1x02_P5.08mm_Horizontal" (at 304.8 180.34 0) (effects hide (font (size 1.27 1.27))))
  (property "Datasheet" "~" (at 304.8 182.88 0) (effects hide (font (size 1.27 1.27)))) (pin "1") (pin "2"))
 (wire (pts (xy 299.72 175.26) (xy 297.18 175.26)) (stroke (width 0) (type default)))
 (label "+5V_PI3" (at 297.18 175.26 180) (fields_autoplaced) (effects (font (size 1.27 1.27)) (justify right bottom)))
 (wire (pts (xy 299.72 177.8) (xy 297.18 177.8)) (stroke (width 0) (type default)))
 (label "GND" (at 297.18 177.8 180) (fields_autoplaced) (effects (font (size 1.27 1.27)) (justify right bottom)))
 (symbol
  (lib_id "Device:R") (at 271.78 215.9 0) (unit 1) (in_bom yes) (on_board yes) (dnp no)
  (property "Reference" "R4" (at 275.59 213.36 0) (effects (font (size 1.27 1.27))))
  (property "Value" "1k" (at 275.59 218.44 0) (effects (font (size 1.27 1.27))))
  (property "Footprint" "Resistor_SMD:R_0805_2012Metric" (at 271.78 220.98000000000002 0) (effects hide (font (size 1.27 1.27))))
  (property "Datasheet" "~" (at 271.78 223.52 0) (effects hide (font (size 1.27 1.27)))) (pin "1") (pin "2"))
 (wire (pts (xy 271.78 212.09) (xy 271.78 209.55)) (stroke (width 0) (type default)))
 (label "+5V_PI3" (at 271.78 209.55 90) (fields_autoplaced) (effects (font (size 1.27 1.27)) (justify left bottom)))
 (wire (pts (xy 271.78 219.71) (xy 271.78 222.25)) (stroke (width 0) (type default)))
 (label "LED3" (at 271.78 222.25 270) (fields_autoplaced) (effects (font (size 1.27 1.27)) (justify right bottom)))
 (symbol
  (lib_id "Device:LED") (at 297.18 215.9 0) (unit 1) (in_bom yes) (on_board yes) (dnp no)
  (property "Reference" "D5" (at 300.99 213.36 0) (effects (font (size 1.27 1.27))))
  (property "Value" "green" (at 300.99 218.44 0) (effects (font (size 1.27 1.27))))
  (property "Footprint" "LED_SMD:LED_0805_2012Metric" (at 297.18 220.98000000000002 0) (effects hide (font (size 1.27 1.27))))
  (property "Datasheet" "~" (at 297.18 223.52 0) (effects hide (font (size 1.27 1.27)))) (pin "1") (pin "2"))
 (wire (pts (xy 293.37 215.9) (xy 290.83 215.9)) (stroke (width 0) (type default)))
 (label "GND" (at 290.83 215.9 180) (fields_autoplaced) (effects (font (size 1.27 1.27)) (justify right bottom)))
 (wire (pts (xy 300.99 215.9) (xy 303.53 215.9)) (stroke (width 0) (type default)))
 (label "LED3" (at 303.53 215.9 0) (fields_autoplaced) (effects (font (size 1.27 1.27)) (justify left bottom)))
 (sheet_instances (path ""
   (page "1"))))
